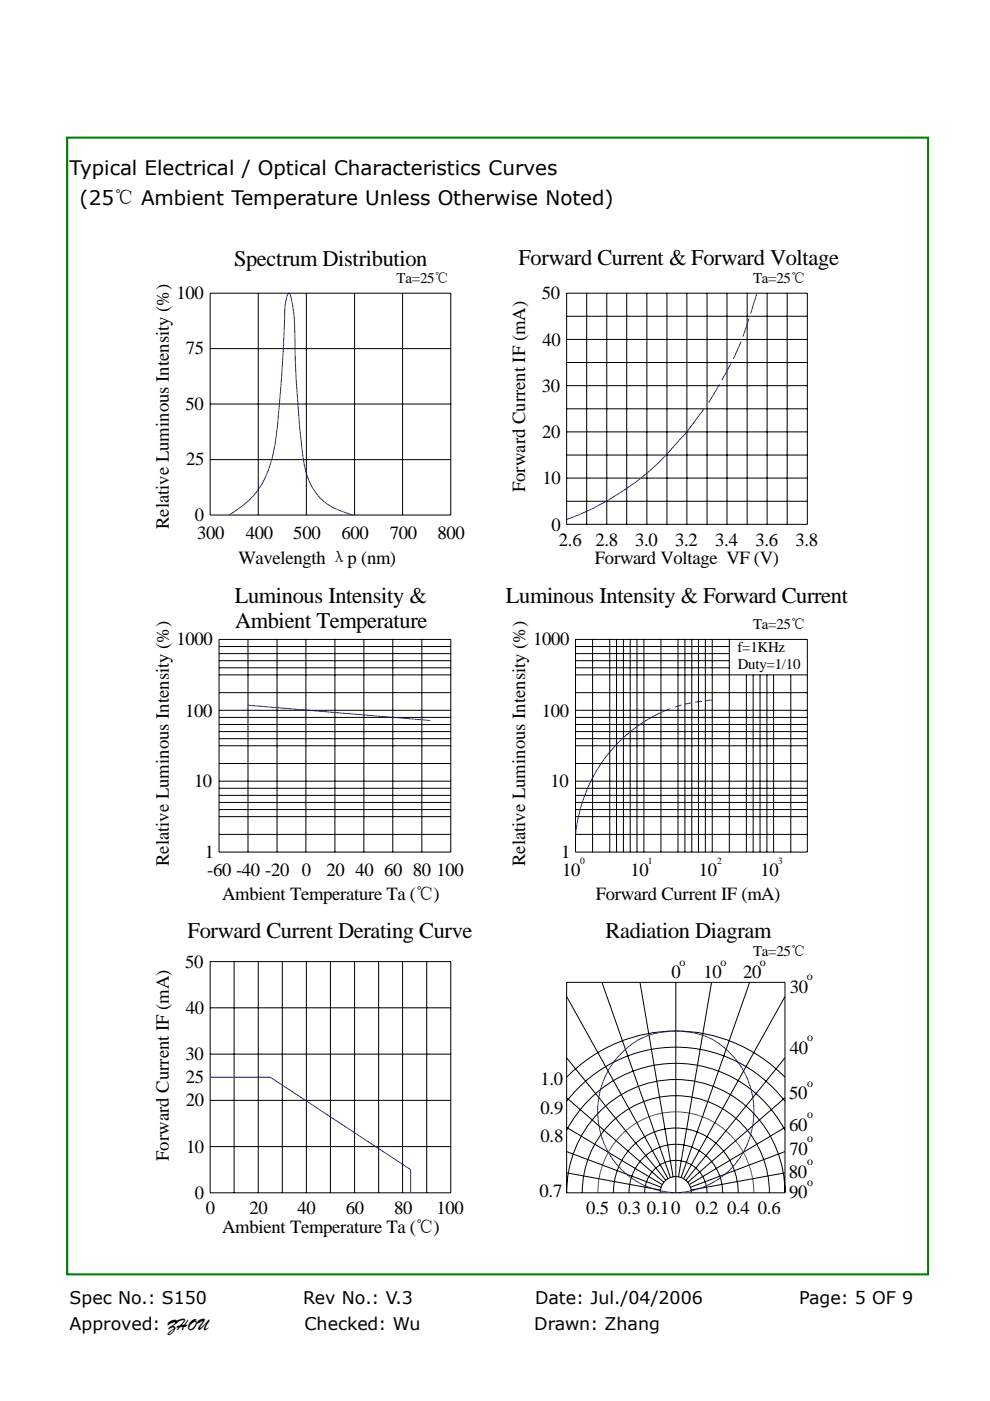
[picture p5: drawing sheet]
<svg xmlns="http://www.w3.org/2000/svg" width="210mm" height="297mm" viewBox="0 0 210 297" stroke-linecap="round" stroke-linejoin="round" font-family="sans-serif">
<path d="M14.2 29.2h182.6v241h-182.6z" fill="none" stroke="#008000" stroke-width=".44"/>
<g fill="none" stroke="#000" stroke-width=".21">
<path d="M44.6 62.2h51v47h-51zM44.6 73.9h51M54.8 62.2v47M65 62.2v47M75.2 62.2v47M85.4 62.2v47M120.2 62.2h51v49h-51zM120.2 67.1h51M120.2 72h51M120.2 76.9h51M124.4 62.2v49M128.7 62.2v49"/>
<path d="M132.9 62.2v49M137.2 62.2v49M141.5 62.2v49M145.7 62.2v49M150 62.2v49M154.2 62.2v49M158.5 62.2v49M162.7 62.2v49M167 62.2v49M44.6 97.5h51M44.6 85.7h51M120.2 81.8h51"/>
<path d="M120.2 86.7h51M120.2 91.6h51M120.2 96.5h51M120.2 101.4h51M120.2 106.3h51M46.5 135.6h49.1v45.1h-49.1zM46.5 137.1h49.1M46.5 138.6h49.1M52.6 135.6v45.1M58.8 135.6v45.1M64.9 135.6v45.1M71 135.6v45.1"/>
<path d="M77.2 135.6v45.1M83.3 135.6v45.1M89.5 135.6v45.1M122.1 135.6h49.1v45.1h-49.1zM122.1 137.1h32.6M122.1 138.6h32.6M125.7 135.6v45.1M129.3 135.6v45.1M130.8 135.6v45.1M132.2 135.6v45.1M133.7 135.6v45.1M135.1 135.6v45.1"/>
<path d="M136.6 135.6v45.1M140.2 135.6v45.1M143.8 135.6v45.1M145.3 135.6v45.1M146.7 135.6v45.1M148.1 135.6v45.1M149.6 135.6v45.1M151.1 135.6v45.1M154.7 135.6v45.1M46.5 150.6h49.1M46.5 140.1h49.1M46.5 141.6h49.1"/>
<path d="M46.5 143.1h49.1M46.5 146.9h49.1M46.5 152.1h49.1M46.5 153.6h49.1M46.5 155.1h49.1M46.5 156.6h49.1M46.5 158.1h49.1M122.1 150.6h49.1M122.1 140.1h32.6M122.1 141.6h32.6M122.1 143.1h49.1M122.1 146.9h49.1"/>
<path d="M122.1 152.1h49.1M122.1 153.6h49.1M122.1 155.1h49.1M122.1 156.6h49.1M122.1 158.1h49.1M158.3 143.1v37.6M159.7 143.1v37.6M161.2 143.1v37.6M162.7 143.1v37.6M164.1 143.1v37.6M167.7 143.1v37.6M46.5 165.6h49.1"/>
<path d="M46.5 161.9h49.1M46.5 167.1h49.1M46.5 168.6h49.1M46.5 170.1h49.1M46.5 171.6h49.1M46.5 173.1h49.1M46.5 176.9h49.1M122.1 165.6h49.1M122.1 161.9h49.1M122.1 167.1h49.1M122.1 168.6h49.1M122.1 170.1h49.1"/>
<path d="M122.1 171.6h49.1M122.1 173.1h49.1M122.1 176.9h49.1M44.6 203.9h51v49h-51zM44.6 213.7h51M49.7 203.9v49M54.8 203.9v49M59.9 203.9v49M65 203.9v49M70.1 203.9v49M75.2 203.9v49M80.3 203.9v49"/>
<path d="M85.4 203.9v49M90.5 203.9v49M120.2 211.3l21.5 38.6M127.7 208.3l14.5 41.4M135.7 208.3l7.1 41.2M143.3 208.3v44.6M150.9 208.3l-7 41.2M159 208.3l-14.5 41.4M166.5 211.3l-21.5 38.6M44.6 223.5h51M44.6 233.3h51M120.2 239.6a26 26 0 0 1 46.3 0"/>
<path d="M120.2 233.5a29.1 29.1 0 0 1 46.3 0M120.2 228.4a32.3 32.3 0 0 1 46.3 0M120.2 239l20.3 12.2M120.2 232.7l20.6 18M120.2 224.3l21 26M166.5 239l-20.3 12.2M166.5 232.7l-20.6 18M166.5 224.3l-21 26M44.6 243.1h51M120.2 252.9a23.4 23.4 0 0 1 27-23.7 23.8 23.8 0 0 1 19.3 23.7M120.2 252.9v-44.6h46.3v44.6M120.2 252.9h46.3"/>
<path d="M120.2 248.7l19.9 3.6M120.2 244.2l20 7.5M123.5 252.9a19.9 19.9 0 0 1 26.9-19.3 20.6 20.6 0 0 1 12.8 19.3M130.1 252.9a13.2 13.2 0 0 1 7.1-12.2 13.2 13.2 0 0 1 14 1.2 13.8 13.8 0 0 1 5.4 11M133.4 252.9a9.9 9.9 0 0 1 9.9-10.3 9.9 9.9 0 0 1 10 10.3M136.7 252.9a6.6 6.6 0 0 1 6.7-6.9 6.6 6.6 0 0 1 6.6 6.9M140 252.9a3.3 3.3 0 0 1 3.4-3.4 3.3 3.3 0 0 1 3.3 3.4M166.5 248.7l-19.9 3.6M166.5 244.2l-20 7.5"/>
</g>
<g fill="none" stroke="#00f" stroke-width=".21">
<path d="M155.1 77l-2 3.6M157.2 72.4l-1.7 3.7M158.9 67.5l-1.3 3.9M160.5 62.2l-1.3 4.3M149.4 86.7l-4.5 5.7a55.7 55.7 0 0 1-24.7 17.7M152.6 81.5l-2.3 3.9M48.6 109.2a18.2 18.2 0 0 0 9.4-13.3 198.9 198.9 0 0 0 2-21.1l.3-6.1a18.8 18.8 0 0 1 .4-5l.3-1.2 .3-.3a.87 .87 0 0 1 .4 .9 41.8 41.8 0 0 1 .9 10.9 219.4 219.4 0 0 0 2 24.9 11.9 11.9 0 0 0 9.3 10l1 .3M52.6 149.5l38.6 3.3M142.2 150.3a31.6 31.6 0 0 0-20.1 26.6M144.5 149.5l-1.3 .4M146.7 149l-1.4 .3M148.9 148.7l-1.4 .2"/>
<path d="M151.1 148.4l-1.5 .2M44.6 228.4h12.7l29.8 19.6v4.9M132.4 222.8a15.8 15.8 0 0 1 13.6-4 16 16 0 0 1 12.7 10.5 17.1 17.1 0 0 1-16.5 23.5 17.4 17.4 0 0 1-14.6-11.8 17.4 17.4 0 0 1 4.8-18.2z"/>
</g>
<path d="M126.8 252.9a16.5 16.5 0 0 1 25.4-14.5 17.4 17.4 0 0 1 7.7 14.5" fill="none" stroke="#f00" stroke-width=".21"/>
<g fill="#fff">
<path d="M14 9.7h61.2v19h-61.2z"/>
<path d="M12.7 283.7h183.9v8.7h-183.9z"/>
</g>
<g font-size="4.8">
<text x="49.6" y="56.3">Spectrum Distribution</text>
<text x="110" y="56.1">Forward Current &amp; Forward Voltage</text>
<text x="49.8" y="127.8">Luminous Intensity &amp;</text>
<text x="107.3" y="127.8">Luminous Intensity &amp; Forward Current</text>
<text x="49.9" y="133.2">Ambient Temperature</text>
<text x="39.8" y="198.9">Forward Current Derating Curve</text>
<text x="128.5" y="198.9">Radiation Diagram</text>
</g>
<g font-size="4.2">
<text x="14.8" y="37.2">Typical Electrical / Optical Characteristics Curves</text>
<text x="16.9" y="43.4">(25℃ Ambient Temperature Unless Otherwise Noted)</text>
</g>
<g font-size="4">
<text x="37.5" y="63.4">100</text>
<text x="114.9" y="63.5">50</text>
<text x="39.4" y="75.1">75</text>
<text x="115" y="73.3">40</text>
<text x="114.9" y="83.1">30</text>
<text x="39.3" y="86.9">50</text>
<text x="115" y="92.9">20</text>
<text x="39.5" y="98.7">25</text>
<text x="111.4" y="104.4" transform="rotate(-90 111.4 104.4)">Forward Current IF (mA)</text>
<text x="115.1" y="102.7">10</text>
<text x="35.8" y="112.2" transform="rotate(-90 35.8 112.2)">Relative Luminous Intensity (%)</text>
<text x="41.3" y="110.4">0</text>
<text x="116.9" y="112.5">0</text>
<text x="41.8" y="114.2">300</text>
<text x="50.6" y="119.7">Wavelength λp (nm)</text>
<text x="52.1" y="114.2">400</text>
<text x="62.2" y="114.2">500</text>
<text x="72.4" y="114.2">600</text>
<text x="82.7" y="114.2">700</text>
<text x="92.8" y="114.2">800</text>
<text x="118.6" y="115.7">2.6</text>
<text x="126.2" y="119.7">Forward Voltage VF (V)</text>
<text x="126.3" y="115.7">2.8</text>
<text x="134.7" y="115.7">3.0</text>
<text x="143.2" y="115.7">3.2</text>
<text x="151.7" y="115.7">3.4</text>
<text x="160.2" y="115.7">3.6</text>
<text x="168.7" y="115.7">3.8</text>
<text x="37.5" y="136.8">1000</text>
<text x="113.1" y="136.8">1000</text>
<text x="39.3" y="152">100</text>
<text x="114.9" y="152">100</text>
<text x="41.1" y="166.8">10</text>
<text x="116.8" y="166.8">10</text>
<text x="35.8" y="183.6" transform="rotate(-90 35.8 183.6)">Relative Luminous Intensity (%)</text>
<text x="43.4" y="181.9">1</text>
<text x="43.9" y="185.7">-60 -40 -20 0</text>
<text x="69.3" y="185.7">20 40 60 80 100</text>
<text x="111.4" y="183.6" transform="rotate(-90 111.4 183.6)">Relative Luminous Intensity (%)</text>
<text x="119" y="181.9">1</text>
<text x="119.3" y="185.7">10</text>
<text x="133.8" y="185.7">10</text>
<text x="148.2" y="185.7">10</text>
<text x="161.3" y="185.7">10</text>
<text x="47.1" y="190.9">Ambient Temperature Ta (℃)</text>
<text x="126.4" y="190.7">Forward Current IF (mA)</text>
<text x="39.3" y="205.2">50</text>
<text x="142.4" y="207.4">0</text>
<text x="149.2" y="207.4">10</text>
<text x="157.6" y="207.4">20</text>
<text x="39.4" y="215">40</text>
<text x="167.5" y="210.5">30</text>
<text x="39.3" y="224.8">30</text>
<text x="167.5" y="223.5">40</text>
<text x="39.4" y="229.7">25</text>
<text x="114.6" y="230">1.0</text>
<text x="167.4" y="233.1">50</text>
<text x="39.4" y="234.6">20</text>
<text x="114.7" y="236.1">0.9</text>
<text x="167.4" y="239.7">60</text>
<text x="39.5" y="244.4">10</text>
<text x="114.7" y="242.2">0.8</text>
<text x="167.4" y="244.8">70</text>
<text x="35.8" y="246.1" transform="rotate(-90 35.8 246.1)">Forward Current IF (mA)</text>
<text x="167.3" y="249.8">80</text>
<text x="41.3" y="254.2">0</text>
<text x="43.6" y="257.4">0</text>
<text x="52.9" y="257.4">20</text>
<text x="63.1" y="257.4">40</text>
<text x="73.3" y="257.4">60</text>
<text x="83.6" y="257.4">80</text>
<text x="92.6" y="257.4">100</text>
<text x="114.4" y="253.7">0.7</text>
<text x="124.4" y="257.4">0.5</text>
<text x="131.1" y="257.4">0.3</text>
<text x="137.2" y="257.4">0.10</text>
<text x="147.6" y="257.4">0.2 0.4 0.6</text>
<text x="167.4" y="254.1">90</text>
<text x="47.1" y="261.4">Ambient Temperature Ta (℃)</text>
</g>
<g font-size="3.7">
<text x="14.8" y="276.4">Spec No.: S150</text>
<text x="64.3" y="276.4">Rev No.: V.3</text>
<text x="113.5" y="276.4">Date: Jul./04/2006</text>
<text x="169.5" y="276.4">Page: 5 OF 9</text>
<text x="14.8" y="282">Approved: ZHOU</text>
<text x="64.6" y="282">Checked: Wu</text>
<text x="113.3" y="282">Drawn: Zhang</text>
</g>
<g font-size="3.2">
<text x="84.1" y="59.9">Ta=25℃</text>
<text x="159.7" y="59.9">Ta=25℃</text>
<text x="159.7" y="133.5">Ta=25℃</text>
<text x="156.4" y="138.3">f=1KHz</text>
<text x="156.5" y="141.9">Duty=1/10</text>
<text x="159.7" y="202.6">Ta=25℃</text>
</g>
<g font-size="2.5">
<text x="144.1" y="204.8">o</text>
<text x="152.8" y="204.8">o</text>
<text x="161.2" y="204.8">o</text>
<text x="171.1" y="207.8">o</text>
<text x="171.2" y="220.7">o</text>
<text x="171.2" y="230.4">o</text>
<text x="171.2" y="237">o</text>
<text x="171.2" y="242.1">o</text>
<text x="171.2" y="247.1">o</text>
<text x="171.2" y="251.4">o</text>
</g>
<g font-size="2">
<text x="123" y="183.3">0</text>
<text x="137.4" y="183.3">1</text>
<text x="152.1" y="183.3">2</text>
<text x="165.1" y="183.3">3</text>
</g>
</svg>
